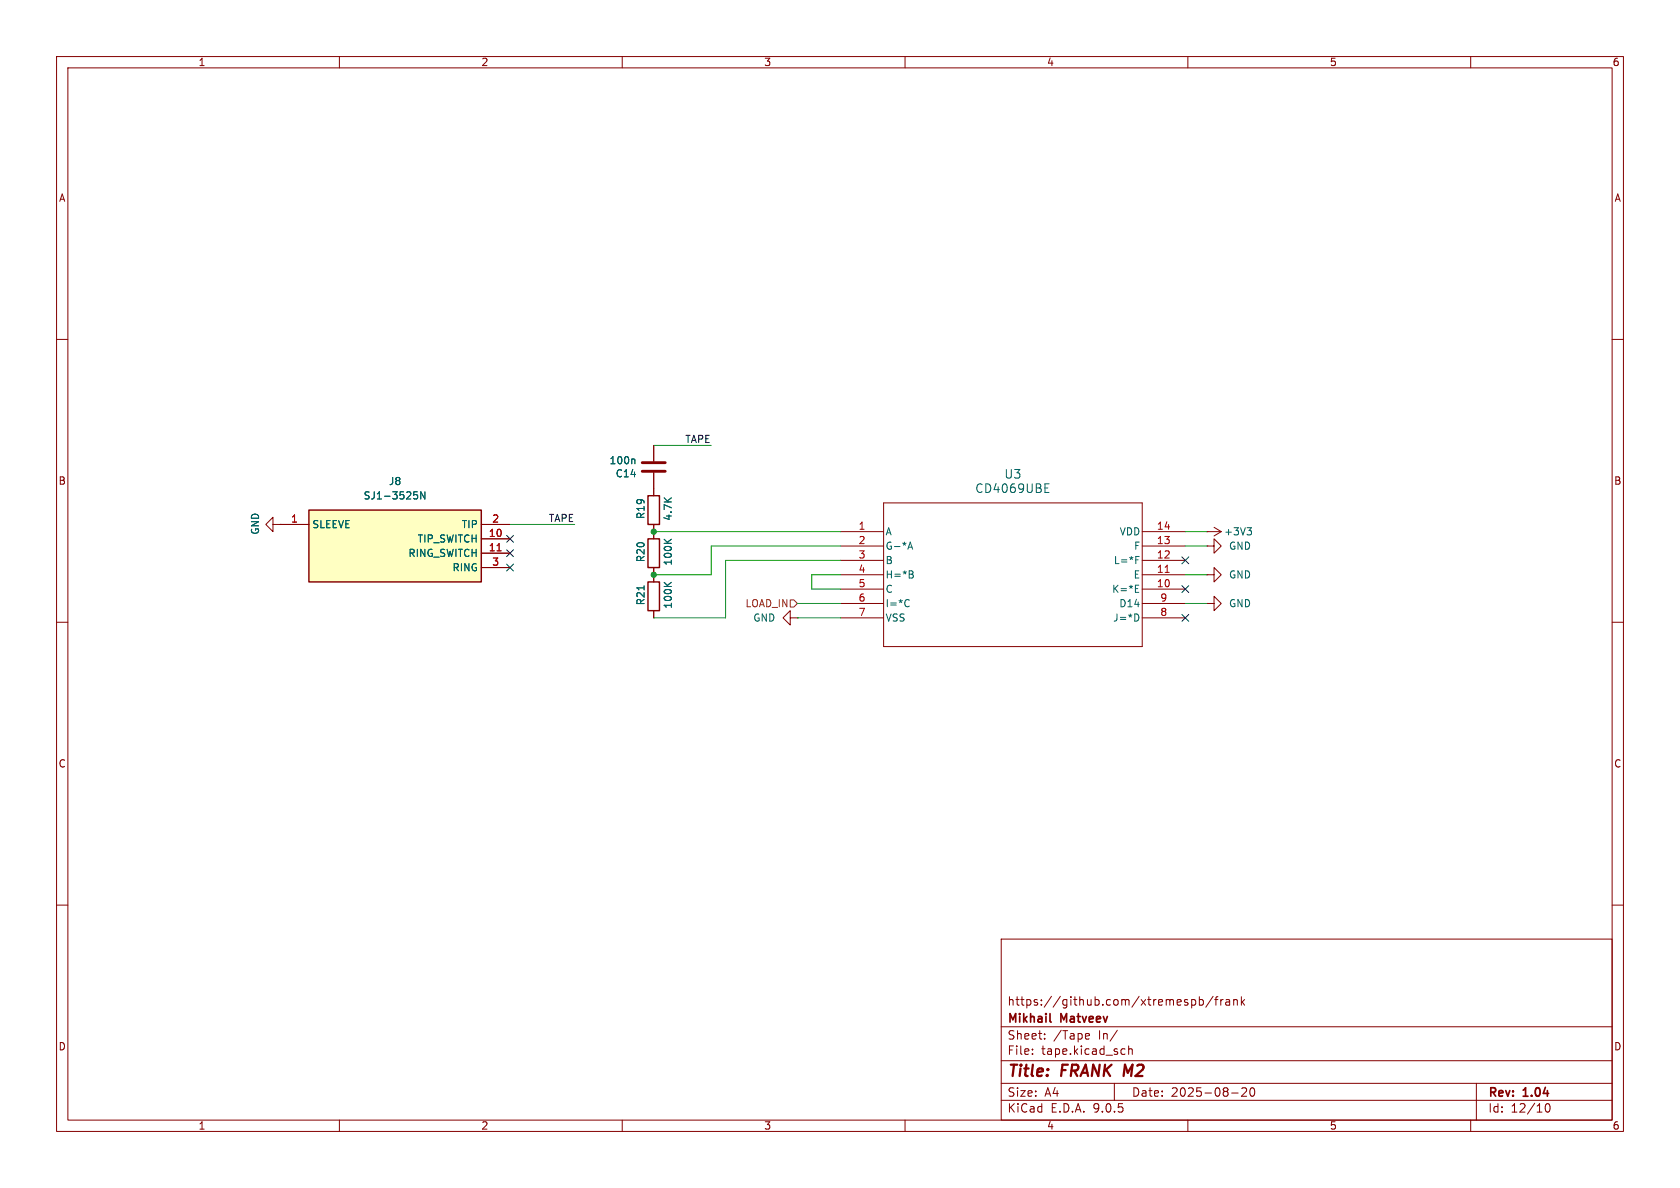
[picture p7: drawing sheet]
<svg xmlns="http://www.w3.org/2000/svg" width="297mm" height="210mm" viewBox="0 0 297 210" stroke-linecap="round" stroke-linejoin="round" font-family="sans-serif">
<g fill="none" stroke="#840000" stroke-width=".18">
<path d="M10 10h277v190h-277zM12 12h273v186h-273zM60 10v2M110 10v2M160 10v2M210 10v2M260 10v2M10 60h2M115.6 78.7v2.8M285 60h2M48.3 92.7v1.3l-1.3-1.3 1.3-1.3v1.3h1.2M49.5 92.7h.1"/>
<path d="M115.6 83.6v2.8M115.6 94v1.3M213.4 96.5h1.2v-1.2l1.3 1.2-1.3 1.3v-1.3M213.4 96.5h.1M213.4 94h.1M213.4 94h2.5M214.6 93.2l1.3 .8M215.9 94l-1.3 .7M10 110h2M115.6 100.3v2.6M115.6 108v1.2M139.7 109.2v-1.2l-1.3 1.2 1.3 1.3v-1.3h1.3"/>
<path d="M141 109.2h.1M213.4 106.7h1.2v-1.3l1.3 1.3-1.3 1.3v-1.3M213.4 106.7h.1M213.4 101.6h1.2v-1.3l1.3 1.3-1.3 1.3v-1.3M213.4 101.6h.1M285 110h2M10 160h2M177 166h108v32h-108zM210.7 176.8l.4-.1 .3 .3v.4l-.2 .2h-.5M212 176.8l.5-.1 .2 .3v.4l-.1 .2h-.6M212 176.2v1.5M214.5 176.1l-1.3 2"/>
<path d="M214.7 176.7h.6M215.3 176.2l-.3 .2v1.3M215.8 176.7v1M216.2 176.7l-.2 .1-.2 .2M216.7 176.8h.6l.1 .9M217.4 177.1h-.5a.29 .29 0 0 0-.2 .3 .29 .29 0 0 0 .2 .3l.5-.1M218.1 176.8l.2-.1 .4 .1v.9M218.1 176.7v1M219.5 176.2v1.5M219.6 177.1l.4 .6M220 176.7l-.5 .6M285 160h2"/>
<path d="M60 198v2M110 198v2M160 198v2M177 194.5h108M177 191.5h108M177 187.5h108M177 181.5h108M182.5 186.3v.1M182.5 185.5v.1M184.7 183.6v.1M184.7 182.8v.1M192.1 182.7l.4 .1 .1 .3-.7 .1"/>
<path d="M192.5 183.6l-.4 .1M197 191.5v3M197.5 182.1l-1.3 2M198.5 185.4l.4 .1M198.9 186.3l-.4 .1M199.5 185.5l.2-.1 .4 .1 .1 .9M199.5 184.9v1.5M210 198v2M217.7 193.2h1.2M219.5 192.4l.6-.1 .2 .1 .1 .3-.9 1.1h.9M221.1 192.4l.2-.1a.81 .81 0 0 1 .6 .6 .81 .81 0 0 1-.3 .8l-.1 .1a.81 .81 0 0 1-.4-1.4zM260 198v2"/>
<path d="M261 191.5v6.5M273.3 195.2l.2-.1a.81 .81 0 0 1 .6 .6 .81 .81 0 0 1-.3 .8l-.1 .1a.81 .81 0 0 1-.4-1.4z"/>
</g>
<path d="M185.6 180.5l.2 .2" fill="none" stroke="#840000" stroke-width=".3"/>
<path d="M113.5 83.3h4.1M113.5 81.8h4.1" fill="none" stroke="#840000" stroke-width=".51"/>
<path d="M112.1 81.1l.1 .2v.7M117.4 95.3l.7 .8M118.7 95.3l-.7 .6M220.5 93.3h.7l-.4 .5M221 93.8l.2 .2v.3l-.2 .3M113.9 103.6v.7M117.4 102.9l.7 .8M118.7 102.9l-.7 .6" fill="none" stroke="#006464" stroke-width=".18"/>
<path d="M114.6 95.3h2v5h-2zM114.6 102.9h2v5.1h-2z" fill="none" stroke="#840000" stroke-width=".25"/>
<path d="M54.6 90.2h30.5v12.7h-30.5z" fill="#ffffc2"/>
<path d="M54.6 90.2h30.5v12.7h-30.5zM114.6 87.6h2v5.1h-2z" fill="none" stroke="#840000" stroke-width=".25"/>
<g fill="none" stroke="#840000" stroke-width=".18">
<path d="M115.6 78.7v2.8M49.5 92.7h.1M49.5 92.7h5.1M85.1 92.7h5.1M85.1 95.3h5.1M85.1 97.8h5.1M115.6 83.6v4M115.6 92.7v2.6M148.6 94h7.6M148.6 96.5h7.6M148.6 99.1h7.6M156.2 88.9h45.7v25.4h-45.7z"/>
<path d="M201.9 94h7.6M201.9 96.5h7.6M201.9 99.1h7.6M85.1 100.3h5.1M115.6 100.3v2.6M115.6 108v1.2M148.6 101.6h7.6M148.6 104.1h7.6M148.6 106.7h7.6M148.6 109.2h7.6M201.9 101.6h7.6M201.9 104.1h7.6"/>
<path d="M201.9 106.7h7.6M201.9 109.2h7.6"/>
</g>
<path d="M87.9 97.4h.7M206 101.2h.7" fill="none" stroke="#a90000" stroke-width=".18"/>
<g fill="none" stroke="#006464" stroke-width=".18">
<path d="M73.2 86.9h.6M73.3 87.4h.3l.2 .3-.1 .4-.4 .1M75.1 86.9v1.3l-.7-1.3v1.3M112.1 81.1l.1 .2v.7M117.4 95.3l.7 .8M118.7 95.3l-.7 .6M160.5 97.1l.4-1.3 .4 1.3M160.6 96.7h.6M184.7 86.3h.5M184.7 87.1h.8M184.7 85.5h.8M200.8 99h.4"/>
<path d="M200.8 98.4h.6M113.9 103.6v.7M117.4 102.9l.7 .8M118.7 102.9l-.7 .6M160.5 106l.2 .1M160.7 107.1l-.2 .2M161.2 100.9l.2 .3-.2 .3 .2 .1 .1 .3-.3 .3h-.5M200.7 104.1h.5M200.7 104.7h.6M200.7 103.4h.6M201.1 108.6l.2 .5-.2 .6"/>
</g>
<path d="M139.7 106h.6l.7 .7-.7 .6h-.6z" fill="none" stroke="#725600" stroke-width=".18"/>
<path d="M115.6 78.7h10.1M90.2 92.7h11.4M115.6 94h33M148.6 96.5h-22.9v5.1h-10.1M148.6 99.1h-20.3v10.1h-12.7M209.5 94h3.9M209.5 96.5h3.9M141 109.2h7.6M141 106.7h7.6M148.6 101.6h-5.1v2.5h5.1M209.5 101.6h3.9M209.5 106.7h3.9" fill="none" stroke="#009600" stroke-width=".18"/>
<path d="M89.6 97.2l1.2 1.2M89.6 99.7l1.2 1.2M89.6 94.6l1.2 1.3M90.8 97.2l-1.2 1.2M90.8 99.7l-1.2 1.2M90.8 94.6l-1.2 1.3M208.9 98.5l1.3 1.2M210.2 98.5l-1.3 1.2M208.9 103.5l1.3 1.2M208.9 108.6l1.3 1.2M210.2 103.5l-1.3 1.2M210.2 108.6l-1.3 1.2" fill="none" stroke="#000084" stroke-width=".18"/>
<g fill="#009600" stroke="#009600" stroke-width=".18">
<circle cx="115.6" cy="101.6" r=".46"/>
<circle cx="115.6" cy="94" r=".46"/>
</g>
<g font-size="2.8" fill="#840000">
<text x="178" y="190.9">Title:</text>
<text x="187.7" y="190.9">FRANK M2</text>
</g>
<g font-size="2.1" fill="#006464">
<text x="172.3" y="87.4">CD4069UBE</text>
<text x="177.5" y="84.8">U3</text>
</g>
<g font-size="2.1" fill="#840000">
<text x="178" y="178">https://github.com/xtremespb/frank</text>
<text x="178" y="184">Sheet:</text>
<text x="178" y="181.2">Mikhail</text>
<text x="186.2" y="184">/Tape</text>
<text x="187.6" y="181.2">Matveev</text>
<text x="194.2" y="184">In/</text>
<text x="178" y="186.7">File:</text>
<text x="184.1" y="186.7">tape.kicad_sch</text>
<text x="178" y="196.9">KiCad</text>
<text x="178" y="194.1">Size:</text>
<text x="184.7" y="194.1">A4</text>
<text x="185.7" y="196.9">E.D.A.</text>
<text x="193.3" y="196.9">9.0.5</text>
<text x="200" y="194.1">Date:</text>
<text x="207" y="194.1">2025-08-20</text>
<text x="263" y="194.3">Rev:</text>
<text x="263" y="196.9">Id:</text>
<text x="267.1" y="196.9">12/10</text>
<text x="269.4" y="194.3">1.04</text>
</g>
<g font-size="1.8" fill="#840000">
<text x="35" y="11.9">1</text>
<text x="85" y="11.9">2</text>
<text x="135" y="11.9">3</text>
<text x="185" y="11.9">4</text>
<text x="235" y="11.9">5</text>
<text x="285" y="11.9">6</text>
<text x="10.3" y="35.9">A</text>
<text x="285.3" y="35.9">A</text>
<text x="10.3" y="85.9">B</text>
<text x="285.3" y="85.9">B</text>
<text x="10.3" y="135.9">C</text>
<text x="285.3" y="135.9">C</text>
<text x="10.3" y="185.9">D</text>
<text x="285.3" y="185.9">D</text>
<text x="35" y="199.9">1</text>
<text x="85" y="199.9">2</text>
<text x="135" y="199.9">3</text>
<text x="185" y="199.9">4</text>
<text x="235" y="199.9">5</text>
<text x="285" y="199.9">6</text>
</g>
<g font-size="1.8" fill="#006464">
<text x="107.7" y="82.3">100n</text>
<text x="64.2" y="88.5">SJ1-3525N</text>
<text x="68.7" y="86">J8</text>
<text x="108.7" y="84.6">C14</text>
<text x="46" y="94.6" transform="rotate(-90 46 94.6)">GND</text>
<text x="55.1" y="93.6">SLEEVE</text>
<text x="81.5" y="93.6">TIP</text>
<text x="114.1" y="91.9" transform="rotate(-90 114.1 91.9)">R19</text>
<text x="119" y="92.2" transform="rotate(-90 119 92.2)">4.7K</text>
<text x="156.5" y="94.8">A</text>
<text x="197.8" y="94.8">VDD</text>
<text x="216.3" y="94.8">+3V3</text>
<text x="72.1" y="98.7">RING_SWITCH</text>
<text x="73.7" y="96.1">TIP_SWITCH</text>
<text x="79.9" y="101.2">RING</text>
<text x="114.1" y="99.5" transform="rotate(-90 114.1 99.5)">R20</text>
<text x="119" y="100.1" transform="rotate(-90 119 100.1)">100K</text>
<text x="156.5" y="97.4">G-*A</text>
<text x="156.5" y="99.9">B</text>
<text x="196.8" y="99.9">L=*F</text>
<text x="200.4" y="97.4">F</text>
<text x="217.2" y="97.4">GND</text>
<text x="114.1" y="107.1" transform="rotate(-90 114.1 107.1)">R21</text>
<text x="119" y="107.7" transform="rotate(-90 119 107.7)">100K</text>
<text x="156.5" y="102.5">H=*B</text>
<text x="156.5" y="105">C</text>
<text x="156.5" y="107.5">I=*C</text>
<text x="196.5" y="105">K=*E</text>
<text x="197.8" y="107.5">D14</text>
<text x="200.3" y="102.5">E</text>
<text x="217.2" y="107.5">GND</text>
<text x="217.2" y="102.5">GND</text>
<text x="133.1" y="110.1">GND</text>
<text x="156.5" y="110.1">VSS</text>
<text x="196.7" y="110.1">J=*D</text>
</g>
<g font-size="1.8" fill="#0f0f0f">
<text x="121.1" y="78.4">TAPE</text>
<text x="96.9" y="92.4">TAPE</text>
</g>
<g font-size="1.8" fill="#a90000">
<text x="51.4" y="92.5">1</text>
<text x="86.3" y="95">10</text>
<text x="86.9" y="92.5">2</text>
<text x="151.7" y="93.7">1</text>
<text x="204.4" y="93.7">14</text>
<text x="86.3" y="97.5">11</text>
<text x="86.9" y="100.1">3</text>
<text x="151.7" y="96.3">2</text>
<text x="151.7" y="98.8">3</text>
<text x="151.7" y="101.3">4</text>
<text x="204.4" y="96.3">13</text>
<text x="204.4" y="98.8">12</text>
<text x="204.4" y="101.3">11</text>
<text x="151.7" y="103.9">5</text>
<text x="151.7" y="106.4">6</text>
<text x="204.4" y="103.9">10</text>
<text x="205" y="106.4">9</text>
<text x="151.7" y="109">7</text>
<text x="205" y="109">8</text>
</g>
<text font-size="1.8" fill="#725600" x="131.7" y="107.5">LOAD_IN</text>
</svg>
